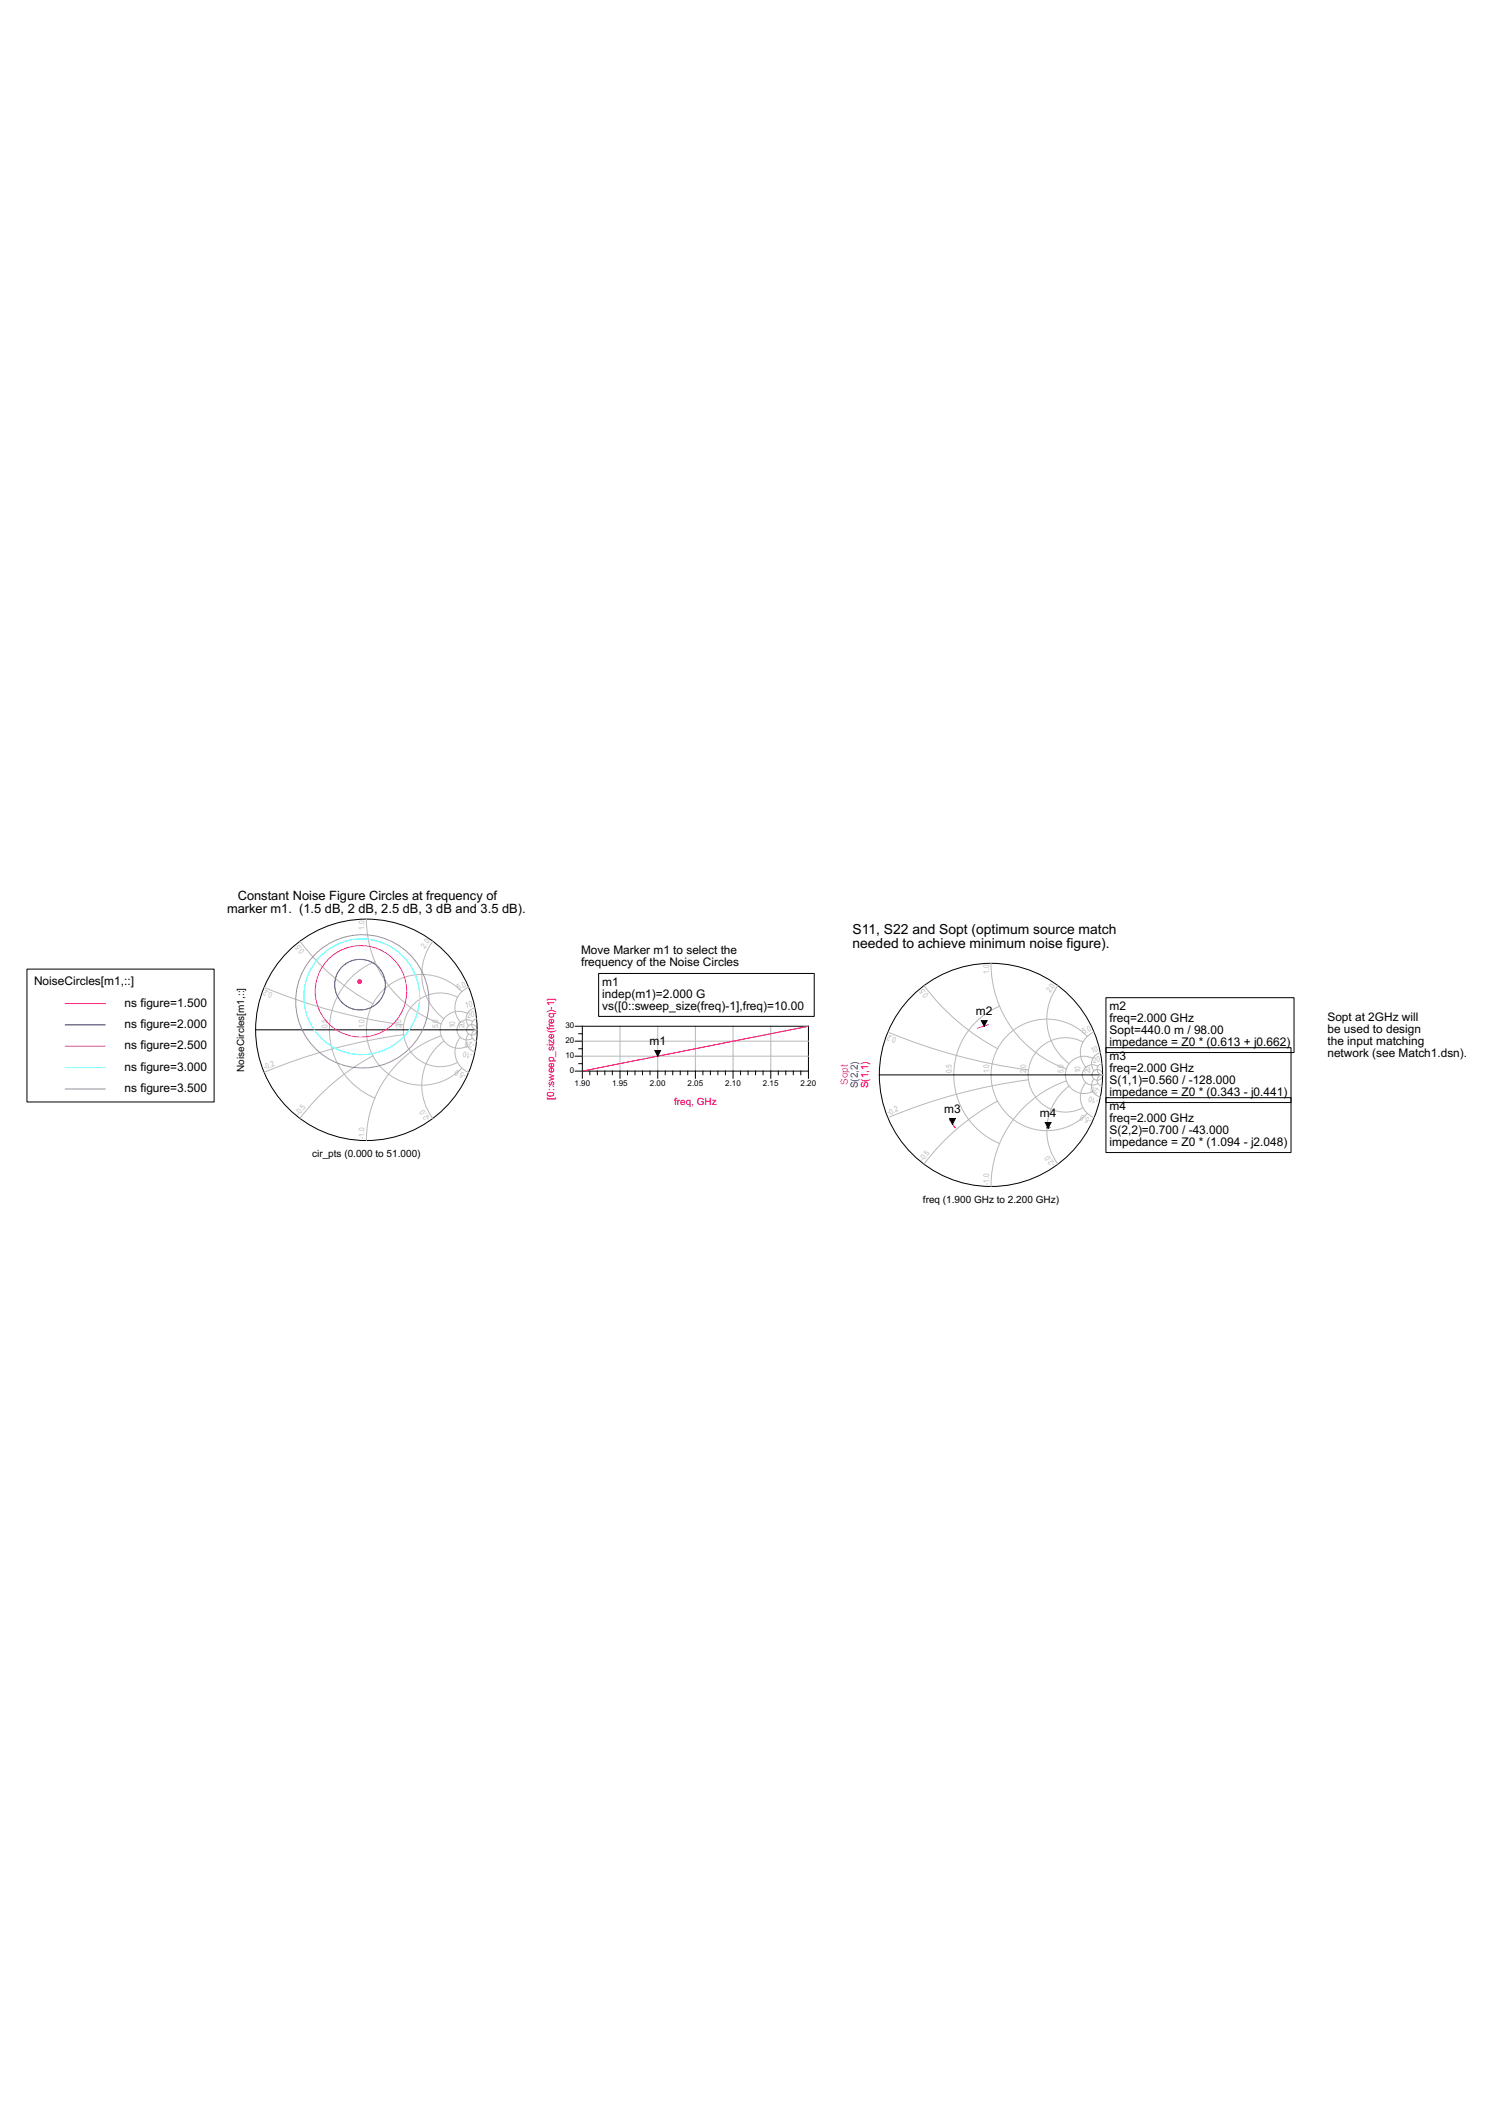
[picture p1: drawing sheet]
<svg xmlns="http://www.w3.org/2000/svg" width="210mm" height="297mm" viewBox="0 0 210 297" stroke-linecap="round" stroke-linejoin="round" font-family="sans-serif">
<g fill="none" stroke="#b8b8b8" stroke-width=".14">
<path d="M129.8 138.6a31.5 31.5 0 0 0 10.4 8.8M139.2 135.4a15.7 15.7 0 0 0 10.6 14.9M148.6 138.6a7.8 7.8 0 0 0 1.6 10.9M81.8 148.5h31.8M81.8 146.4h31.8M87.1 144.3v6.3M92.4 144.3v6.3M97.7 144.3v6.3M103 144.3v6.3M108.3 144.3v6.3M124.8 145.1a77.9 77.9 0 0 0 19.7 5.3M140.2 154.8a31.5 31.5 0 0 0-10.4 8.8"/>
<path d="M140.4 141.5a10.5 10.5 0 0 0-6.4 9.6 10.5 10.5 0 0 0 6.4 9.7M144.5 151.8a77.9 77.9 0 0 0-19.7 5.3M149.8 151.9a15.7 15.7 0 0 0-10.6 14.9M150.2 152.7a7.8 7.8 0 0 0-1.6 11M152.2 146.5a5.2 5.2 0 0 0-7.7 4.6 5.2 5.2 0 0 0 7.7 4.6M152.6 152.2a3.1 3.1 0 0 0 1.1 4.9M152.8 145.7a7.8 7.8 0 0 0-11.2-.2 7.8 7.8 0 0 0 0 11.2 7.8 7.8 0 0 0 11.2-.2M153.5 148.8a2.62 2.62 0 0 0-3.8 2.3 2.62 2.62 0 0 0 3.8 2.3M153.7 151.7a1.57 1.57 0 0 0 .9 2.5M153.7 145.1a3.1 3.1 0 0 0-1.1 4.9M154.3 149.9a1.43 1.43 0 0 0-2.2 1.2 1.43 1.43 0 0 0 2.2 1.2M154.6 148a1.57 1.57 0 0 0-.9 2.5"/>
<path d="M154.8 149.5a.78 .78 0 0 0-.7 .9 .78 .78 0 0 0 .8 .7M154.9 151.1a.78 .78 0 0 0-.8 .7 .78 .78 0 0 0 .7 .9"/>
<circle cx="154.2" cy="151.1" r=".75"/>
</g>
<g fill="none" stroke="#000" stroke-width=".14">
<path d="M80.8 144.3h32.8v7.3M80.8 150.6h32.8M80.8 148.5h1M80.8 146.4h1M81.3 149.5h.5M81.3 147.4h.5M81.3 145.3h.5M81.8 144.3v7.3M82.9 150.6v.5M83.9 150.6v.5M85 150.6v.5M86 150.6v.5"/>
<path d="M87.1 150.6v1M88.2 150.6v.5M89.2 150.6v.5M90.3 150.6v.5M91.3 150.6v.5M92.4 150.6v1M93.5 150.6v.5M94.5 150.6v.5M95.6 150.6v.5M96.6 150.6v.5M97.7 150.6v1M98.8 150.6v.5"/>
<path d="M99.8 150.6v.5M100.9 150.6v.5M101.9 150.6v.5M103 150.6v1M104 150.6v.5M105.1 150.6v.5M106.2 150.6v.5M107.2 150.6v.5M108.3 150.6v1M109.3 150.6v.5M110.4 150.6v.5M111.5 150.6v.5"/>
<path d="M112.5 150.6v.5M123.5 151.1h31.4M133.4 157.2h.8l-.4 .8zM137.9 143.5h.8l-.4 .8zM146.9 157.8h.8l-.4 .8zM155.4 147.3h26v7.7h-26zM155.4 154.3h26v7.7h-26zM155.4 140.3h26.4v7.7h-26.4z"/>
<circle cx="139.2" cy="151.1" r="15.7"/>
</g>
<path d="M133.4 157.3l.8 1.2" fill="none" stroke="#f00" stroke-width=".14"/>
<path d="M133.4 157.2h.8l-.4 .8zM137.9 143.5h.8l-.4 .8zM146.9 157.8h.8l-.4 .8z" fill="#000"/>
<path d="M147.5 158.5l-.2 .1-.2-.1" fill="none" stroke="#00f" stroke-width=".14"/>
<path d="M138.9 144l-1.6 .5" fill="none" stroke="#f0f" stroke-width=".14"/>
<path d="M81.8 150.5l.1 .1z" fill="#f00"/>
<path d="M113.5 144.3l-31.6 6.3" fill="none" stroke="#f00" stroke-width=".14"/>
<path d="M113.5 144.2l.1 .1z" fill="#f00"/>
<path d="M92 147.7h.8l-.4 .8z" fill="#000"/>
<g fill="none" stroke="#000" stroke-width=".14">
<path d="M84.1 136.8h30.3v6.1h-30.3zM35.9 144.8h31.1M92 147.7h.8l-.4 .8z"/>
<circle cx="51.5" cy="144.8" r="15.6"/>
</g>
<g fill="none" stroke="#b8b8b8" stroke-width=".14">
<path d="M37.2 138.8a77.3 77.3 0 0 0 19.5 5.3M42.2 132.4a31.3 31.3 0 0 0 10.2 8.7M51.5 129.2a15.6 15.6 0 0 0 10.5 14.7M52.7 135.2a10.4 10.4 0 0 0-6.4 9.6 10.4 10.4 0 0 0 6.4 9.6M60.8 132.3a7.8 7.8 0 0 0 1.6 10.9M64.9 139.4a7.8 7.8 0 0 0-11.1-.2 7.8 7.8 0 0 0 0 11.1 7.8 7.8 0 0 0 11.1-.2M65.8 138.8a3.1 3.1 0 0 0-1.1 4.9M52.4 148.4a31.3 31.3 0 0 0-10.2 8.8M56.7 145.5a77.3 77.3 0 0 0-19.5 5.2M62 145.6a15.6 15.6 0 0 0-10.5 14.7M62.4 146.3a7.8 7.8 0 0 0-1.6 10.9M64.3 140.2a5.2 5.2 0 0 0-7.6 4.6 5.2 5.2 0 0 0 7.6 4.5"/>
<path d="M64.7 145.8a3.1 3.1 0 0 0 1.1 5M65.7 142.5a2.6 2.6 0 0 0-3.9 2.3 2.6 2.6 0 0 0 3.9 2.3M65.8 145.3a1.56 1.56 0 0 0 .9 2.6M66.4 143.6a1.42 1.42 0 0 0-2.2 1.2 1.42 1.42 0 0 0 2.2 1.2M66.7 141.7a1.56 1.56 0 0 0-.9 2.5M67 143.2a.77 .77 0 0 0-.7 .8 .77 .77 0 0 0 .7 .8M67 144.8a.78 .78 0 0 0-.7 .7 .78 .78 0 0 0 .7 .8"/>
<circle cx="66.3" cy="144.8" r=".74"/>
</g>
<circle cx="50.6" cy="138.4" r="3.6" fill="none" stroke="#00f" stroke-width=".14"/>
<circle cx="50.7" cy="139.4" r="6.4" fill="none" stroke="#f0f" stroke-width=".14"/>
<circle cx="50.8" cy="140.1" r="8.1" fill="none" stroke="#0ff" stroke-width=".14"/>
<circle cx="50.9" cy="140.8" r="9.4" fill="none" stroke="#7b68ee" stroke-width=".14"/>
<circle cx="50.5" cy="138" r=".25" fill="#f00"/>
<g fill="none" stroke="#f00" stroke-width=".14">
<path d="M9.2 141.1h5.6"/>
<circle cx="50.5" cy="138" r=".25"/>
</g>
<path d="M9.2 144.1h5.6" fill="none" stroke="#00f" stroke-width=".14"/>
<path d="M9.2 147.1h5.6" fill="none" stroke="#f0f" stroke-width=".14"/>
<path d="M9.2 150.1h5.6" fill="none" stroke="#0ff" stroke-width=".14"/>
<path d="M9.2 153.1h5.6" fill="none" stroke="#7b68ee" stroke-width=".14"/>
<path d="M3.8 136.2h26.3v18.7h-26.3z" fill="none" stroke="#000" stroke-width=".14"/>
<g font-size="1.9">
<text x="119.8" y="131.3">S11, S22 and Sopt (optimum source match</text>
<text x="119.8" y="133.3">needed to achieve minimum noise figure).</text>
</g>
<g font-size="1.8">
<text x="31.9" y="128.4">marker m1. (1.5 dB, 2 dB, 2.5 dB, 3 dB and 3.5 dB).</text>
<text x="33.4" y="126.6">Constant Noise Figure Circles at frequency of</text>
</g>
<g font-size="1.7">
<text x="81.6" y="134.2">Move Marker m1 to select the</text>
<text x="81.6" y="135.8">frequency of the Noise Circles</text>
<text x="4.8" y="138.5">NoiseCircles[m1,::]</text>
<text x="17.5" y="141.5">ns figure=1.500</text>
<text x="84.6" y="138.6">m1</text>
<text x="84.6" y="140.3">indep(m1)=2.000 G</text>
<text x="84.6" y="142">vs([0::sweep_size(freq)-1],freq)=10.00</text>
<text x="137.1" y="142.7">m2</text>
<text x="155.9" y="142">m2</text>
<text x="155.9" y="143.7">freq=2.000 GHz</text>
<text x="186.5" y="143.5">Sopt at 2GHz will</text>
<text x="17.5" y="144.5">ns figure=2.000</text>
<text x="17.5" y="147.5">ns figure=2.500</text>
<text x="91.2" y="146.9">m</text>
<text x="92.6" y="146.9">1</text>
<text x="155.9" y="149.1">m3</text>
<text x="155.9" y="145.4">Sopt=440.0 m / 98.00</text>
<text x="155.9" y="147.1">impedance = Z0 * (0.613 + j0.662)</text>
<text x="186.5" y="145.2">be used to design</text>
<text x="186.5" y="146.9">the input matching</text>
<text x="186.5" y="148.5">network (see Match1.dsn).</text>
<text x="17.5" y="150.5">ns figure=3.000</text>
<text x="17.5" y="153.5">ns figure=3.500</text>
<text x="155.9" y="150.7">freq=2.000 GHz</text>
<text x="155.9" y="152.4">S(1,1)=0.560 / -128.000</text>
<text x="155.9" y="154.1">impedance = Z0 * (0.343 - j0.441)</text>
<text x="132.7" y="156.5">m3</text>
<text x="146.1" y="157">m4</text>
<text x="155.9" y="156.1">m4</text>
<text x="155.9" y="157.8">freq=2.000 GHz</text>
<text x="155.9" y="159.4">S(2,2)=0.700 / -43.000</text>
<text x="155.9" y="161.1">impedance = Z0 * (1.094 - j2.048)</text>
</g>
<g font-size="1.4">
<text x="34.3" y="150.7" transform="rotate(-90 34.3 150.7)">NoiseCircles[m1,::]</text>
<text x="43.9" y="162.7">cir_pts (0.000 to 51.000)</text>
<text x="129.7" y="169.1">freq (1.900 GHz to 2.200 GHz)</text>
</g>
<g font-size="1.4" fill="#f00">
<text x="77.8" y="154.6" transform="rotate(-90 77.8 154.6)">[0::sweep_size(freq)-1]</text>
<text x="94.7" y="155.3">freq, GHz</text>
<text x="122" y="153" transform="rotate(-90 122 153)">S(1,1)</text>
</g>
<text font-size="1.4" fill="#f0f" x="119.1" y="152.5" transform="rotate(-90 119.1 152.5)">Sopt</text>
<text font-size="1.4" fill="#00f" x="120.5" y="153" transform="rotate(-90 120.5 153)">S(2,2)</text>
<g font-size="1.1" fill="#b8b8b8">
<text x="51.2" y="130.7" transform="rotate(-90 51.2 130.7)">1.0</text>
<text x="42.8" y="133.7" transform="rotate(-127 42.8 133.7)">0.5</text>
<text x="59.7" y="133.4" transform="rotate(-53 59.7 133.4)">2.0</text>
<text x="139" y="136.9" transform="rotate(-90 139 136.9)">1.0</text>
<text x="38.4" y="139.6" transform="rotate(-157 38.4 139.6)">0.2</text>
<text x="64.4" y="139.1" transform="rotate(-23 64.4 139.1)">5.0</text>
<text x="65.4" y="141.7" transform="rotate(-11 65.4 141.7)">10</text>
<text x="65.7" y="143.1" transform="rotate(-6 65.7 143.1)">20</text>
<text x="130.5" y="139.9" transform="rotate(-127 130.5 139.9)">0.5</text>
<text x="147.5" y="139.6" transform="rotate(-53 147.5 139.6)">2.0</text>
<text x="46" y="144.5" transform="rotate(-90 46 144.5)">0.5</text>
<text x="51.2" y="144.5" transform="rotate(-90 51.2 144.5)">1.0</text>
<text x="56.4" y="144.5" transform="rotate(-90 56.4 144.5)">2.0</text>
<text x="61.6" y="144.5" transform="rotate(-90 61.6 144.5)">5.0</text>
<text x="63.9" y="144.5" transform="rotate(-90 63.9 144.5)">10</text>
<text x="65.3" y="144.5" transform="rotate(-90 65.3 144.5)">20</text>
<text x="66.4" y="148.1" transform="rotate(-169 66.4 148.1)">-10</text>
<text x="66.7" y="146.6" transform="rotate(-174 66.7 146.6)">-20</text>
<text x="126" y="145.9" transform="rotate(-157 126 145.9)">0.2</text>
<text x="152.2" y="145.4" transform="rotate(-23 152.2 145.4)">5.0</text>
<text x="153.3" y="148" transform="rotate(-11 153.3 148)">10</text>
<text x="153.6" y="149.4" transform="rotate(-6 153.6 149.4)">20</text>
<text x="37.2" y="150.4" transform="rotate(-23 37.2 150.4)">-0.2</text>
<text x="65.5" y="150.9" transform="rotate(-157 65.5 150.9)">-5.0</text>
<text x="133.7" y="150.9" transform="rotate(-90 133.7 150.9)">0.5</text>
<text x="139" y="150.9" transform="rotate(-90 139 150.9)">1.0</text>
<text x="144.2" y="150.9" transform="rotate(-90 144.2 150.9)">2.0</text>
<text x="149.4" y="150.9" transform="rotate(-90 149.4 150.9)">5.0</text>
<text x="151.8" y="150.9" transform="rotate(-90 151.8 150.9)">10</text>
<text x="153.2" y="150.9" transform="rotate(-90 153.2 150.9)">20</text>
<text x="154.3" y="154.4" transform="rotate(-169 154.3 154.4)">-10</text>
<text x="154.6" y="152.9" transform="rotate(-174 154.6 152.9)">-20</text>
<text x="42" y="156.9" transform="rotate(-53 42 156.9)">-0.5</text>
<text x="51.2" y="160.1" transform="rotate(-90 51.2 160.1)">-1.0</text>
<text x="60.5" y="157.2" transform="rotate(-127 60.5 157.2)">-2.0</text>
<text x="124.8" y="156.8" transform="rotate(-23 124.8 156.8)">-0.2</text>
<text x="153.4" y="157.3" transform="rotate(-157 153.4 157.3)">-5.0</text>
<text x="129.7" y="163.3" transform="rotate(-53 129.7 163.3)">-0.5</text>
<text x="139" y="166.6" transform="rotate(-90 139 166.6)">-1.0</text>
<text x="148.3" y="163.6" transform="rotate(-127 148.3 163.6)">-2.0</text>
</g>
<g font-size="1.1">
<text x="79.4" y="148.8">10</text>
<text x="79.4" y="146.7">20</text>
<text x="79.4" y="144.6">30</text>
<text x="80.1" y="150.9">0</text>
<text x="80.7" y="152.7">1.90</text>
<text x="86" y="152.7">1.95</text>
<text x="91.3" y="152.7">2.00</text>
<text x="96.6" y="152.7">2.05</text>
<text x="101.9" y="152.7">2.10</text>
<text x="107.2" y="152.7">2.15</text>
<text x="112.5" y="152.7">2.20</text>
</g>
</svg>
